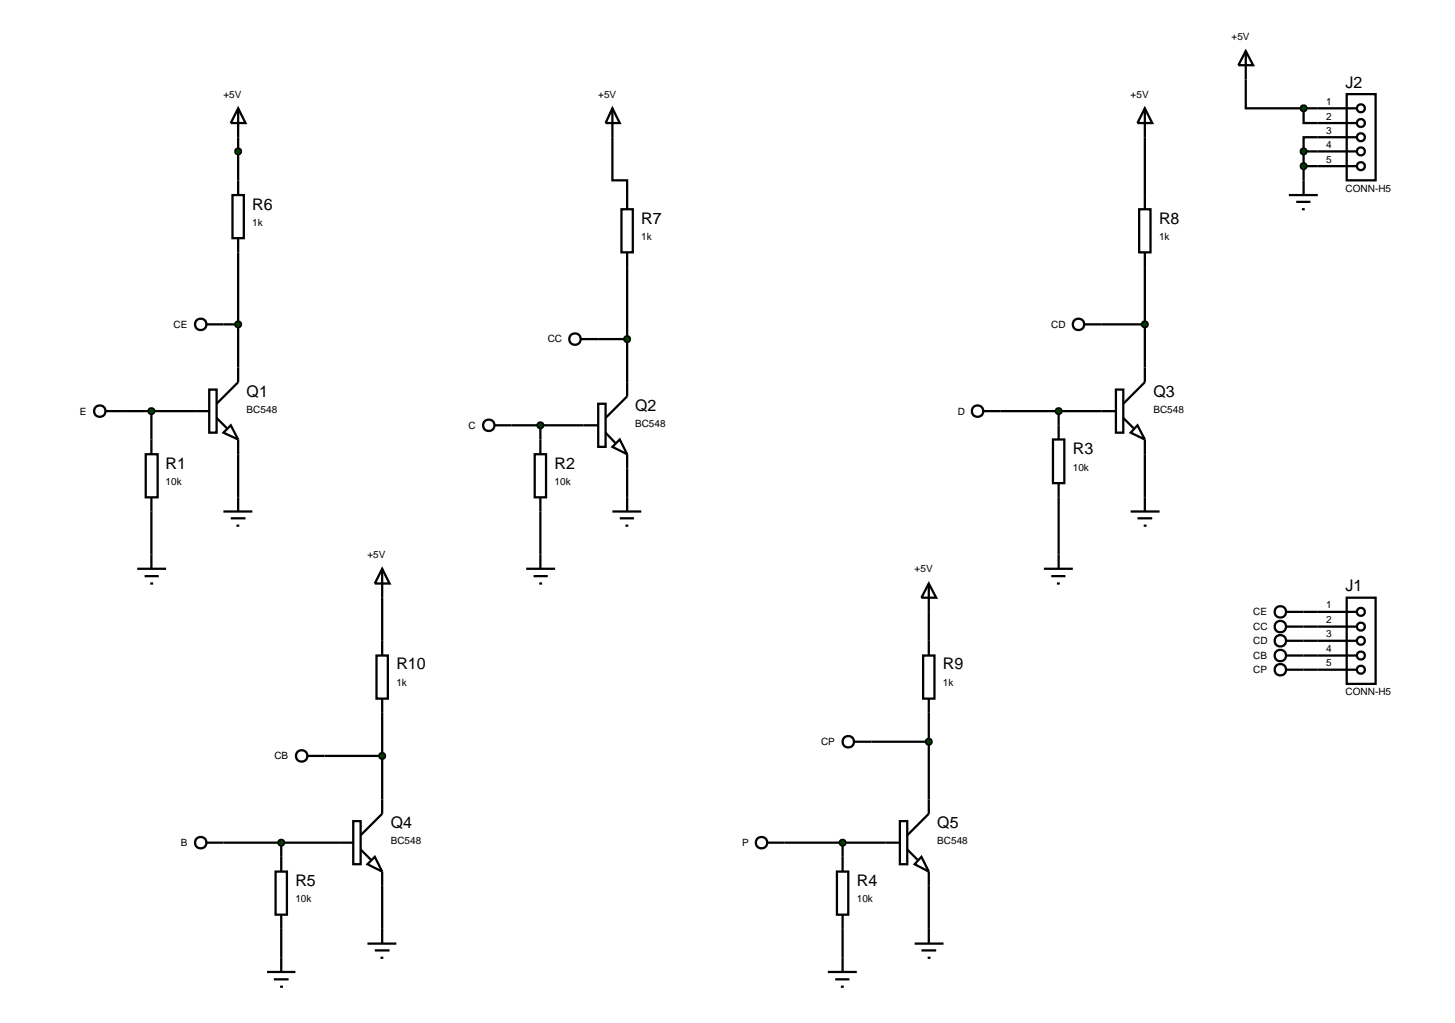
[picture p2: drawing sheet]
<svg xmlns="http://www.w3.org/2000/svg" width="257mm" height="180mm" viewBox="0 0 257 180" stroke-linecap="round" stroke-linejoin="round" font-family="sans-serif">
<g fill="none" stroke="#000" stroke-width=".4">
<path d="M219.7 14v5.1h10.2M229.9 19.1v2.6h2.5M229.9 19.1h2.5M42 24.2v7.6M108 24.2v7.6h2.6v2.6M201.9 24.2v10.2M229.9 26.7h2.5M229.9 26.7v5.1M229.9 29.3h2.5M232.4 24.2h-2.5v2.5M39.4 57.2h2.6M42 44.5v22.9l-3.8 3.8"/>
<path d="M105.5 59.8h5.1M110.6 47.1v22.8l-3.8 3.8M194.3 57.2h7.6M201.9 47.1v20.3l-3.8 3.8M18.6 72.5h18.3M26.7 72.5v7.6M36.9 68.7h1.3v7.6h-1.3zM38.2 73.7l1.8 1.8M39.4 76.3l1.3-1.3 1.3 2.5zM42 77.5v12.7M90.2 75h15.3M95.3 75v5.1"/>
<path d="M105.5 71.2h1.3v7.6h-1.3zM106.8 76.3l1.7 1.8M108 78.8l1.3-1.3 1.3 2.6zM176.5 72.5h20.3M185.7 77.5h2v7.7h-2zM186.7 72.5v5M196.8 68.7h1.3v7.6h-1.3zM198.1 73.7l1.8 1.8M200.6 75l1.3 2.5-2.5-1.2zM201.9 77.5v12.7M25.7 80.1h2.1v7.6h-2.1zM26.7 87.7v12.6"/>
<path d="M39.4 90.2h5.1M40.7 91.4h2.6M41.7 92.7h.5M94.3 80.1h2v7.6h-2zM95.3 87.7v12.6M108 90.2h5.1M109.3 91.4h2.5M110.3 92.7h.5M110.6 80.1v10.1M186.7 85.2v15.1M199.4 90.2h5.1M200.6 91.4h2.6"/>
<path d="M201.7 92.7h.5M24.2 100.3h5.1M25.5 101.6h2.5M26.5 102.9h.5M67.4 105.4v7.6M92.8 100.3h5.1M94.1 101.6h2.5M95.1 102.9h.5M163.8 107.9v5.1M184.1 100.3h5.1M185.4 101.6h2.5M186.4 102.9h.5"/>
<path d="M229.9 107.9h2.5M229.9 110.5h2.5M229.9 113h2.5M229.9 115.6h2.5M229.9 118.1h2.5M57.2 133.3h10.2M67.4 125.7v17.8l-3.8 3.8M153.7 130.8h10.1M163.8 125.7v17.8l-3.8 3.8M39.4 148.6h22.9M48.6 153.7h2v7.6h-2zM49.6 148.6v5.1"/>
<path d="M62.3 144.8h1.3v7.6h-1.3zM63.6 149.8l1.8 1.8M64.8 152.4l1.3-1.3 1.3 2.6zM67.4 153.7v12.7M138.4 148.6h20.3M147.6 153.7h2v7.6h-2zM148.6 148.6v5.1M158.7 144.8h1.3v7.6h-1.3zM160 149.8l1.8 1.8M162.5 151.1l1.3 2.6-2.5-1.3zM163.8 153.7v12.7M47.1 171.4h5"/>
<path d="M48.3 172.7h2.6M49.4 174h.5M49.6 161.3v10.1M64.8 166.4h5.1M66.1 167.6h2.6M67.1 168.9h.5M146 171.4h5.1M147.3 172.7h2.5M148.3 174h.5M148.6 161.3v10.1M161.3 166.4h5.1M162.5 167.6h2.6"/>
<path d="M163.6 168.9h.5"/>
<circle cx="17.6" cy="72.5" r="1.01"/>
</g>
<path d="M26.4 72.1l.3-.1-.5 .5zM26.7 72l.4 .2 .1 .3zM26.7 73l.5-.5-.1 .3zM26.2 72.5l.5 .5-.4-.2z" fill="#004000" stroke="#000" stroke-width=".4"/>
<path d="M26.7 72l.5 .5-.5 .5-.5-.5z" fill="#004000"/>
<g fill="none" stroke="#000" stroke-width=".4">
<path d="M87.2 75h3"/>
<circle cx="86.2" cy="75" r="1.01"/>
</g>
<path d="M94.9 74.7l.4-.2-.5 .5zM95.3 74.5l.3 .1 .2 .4zM95.8 75l-.1 .3-.4 .2zM94.8 75l.5 .5-.3-.1z" fill="#004000" stroke="#000" stroke-width=".4"/>
<path d="M94.8 75l.5-.5 .5 .5-.5 .5z" fill="#004000"/>
<g fill="none" stroke="#000" stroke-width=".4">
<path d="M173.5 72.5h3"/>
<circle cx="172.4" cy="72.5" r="1.01"/>
</g>
<path d="M186.4 72.1l.3-.1-.5 .5zM186.7 72l.4 .2 .1 .3zM186.7 73l.5-.5-.2 .4zM186.2 72.5l.5 .5-.4-.2z" fill="#004000" stroke="#000" stroke-width=".4"/>
<path d="M186.7 72l.5 .5-.5 .5-.5-.5z" fill="#004000"/>
<g fill="none" stroke="#000" stroke-width=".4">
<path d="M135.4 148.6h3"/>
<circle cx="134.3" cy="148.6" r="1.01"/>
</g>
<path d="M148.3 148.2l.3-.1-.5 .5zM148.6 148.1l.3 .1 .2 .4zM149.1 148.6l-.2 .4-.3 .1zM148.1 148.6l.5 .5-.4-.2z" fill="#004000" stroke="#000" stroke-width=".4"/>
<path d="M148.6 148.1l.5 .5-.5 .5-.5-.5z" fill="#004000"/>
<g fill="none" stroke="#000" stroke-width=".4">
<path d="M36.4 148.6h3"/>
<circle cx="35.4" cy="148.6" r="1.01"/>
</g>
<path d="M49.2 148.3l.4-.2-.5 .5zM49.6 148.1l.3 .1 .2 .4zM50.1 148.6l-.1 .3-.4 .2zM49.1 148.6l.5 .5-.4-.2z" fill="#004000" stroke="#000" stroke-width=".4"/>
<path d="M49.1 148.6l.5-.5 .5 .5-.5 .5z" fill="#004000"/>
<g fill="none" stroke="#000" stroke-width=".4">
<path d="M41 34.4h2v7.6h-2zM42 31.8v2.6M109.6 36.9h2v7.6h-2zM110.6 34.4v2.5M200.9 36.9h2v7.6h-2zM201.9 34.4v2.5M42 42v2.5M110.6 44.5v2.6M201.9 44.5v2.6M66.4 115.6h2v7.6h-2zM67.4 113v2.6M162.8 115.6h2v7.6h-2z"/>
<path d="M163.8 113v2.6M67.4 123.2v2.5M163.8 123.2v2.5"/>
</g>
<g fill="#004000" stroke="#000" stroke-width=".4">
<path d="M67.1 132.9l.3-.1-.5 .5zM67.4 132.8l.3 .1 .2 .4zM67.9 133.3l-.2 .4-.3 .1zM66.9 133.3l.5 .5-.4-.2z"/>
<path d="M163.5 130.4l.3-.1-.5 .5zM163.8 130.3l.4 .2 .1 .3zM164.3 130.8l-.2 .4-.3 .1zM163.3 130.8l.5 .5-.3-.1z"/>
<path d="M201.6 56.8l.3-.1-.5 .5zM201.9 56.7l.4 .2 .1 .3zM202.4 57.2l-.1 .3-.4 .2zM201.4 57.2l.5 .5-.4-.2z"/>
<path d="M110.2 59.5l.4-.2-.5 .5zM110.6 59.3l.4 .2 .1 .3zM111.1 59.8l-.1 .3-.4 .2zM110.1 59.8l.5 .5-.3-.1z"/>
<path d="M41.7 56.8l.3-.1-.5 .5zM42 56.7l.3 .1 .2 .4zM42 57.7l.5-.5-.2 .4zM41.5 57.2l.5 .5-.4-.2z"/>
</g>
<g fill="#004000">
<path d="M67.4 132.8l.5 .5-.5 .5-.5-.5z"/>
<path d="M163.8 130.3l.5 .5-.5 .5-.5-.5z"/>
<path d="M201.9 56.7l.5 .5-.5 .5-.5-.5z"/>
<path d="M110.1 59.8l.5-.5 .5 .5-.5 .5z"/>
<path d="M42 56.7l.5 .5-.5 .5-.5-.5z"/>
</g>
<g fill="none" stroke="#000" stroke-width=".4">
<path d="M42 19.1l1.3 2.6h-2.6zM42 19.1v5.1M108 19.1l1.3 2.6h-2.5zM108 19.1v5.1M201.9 19.1l1.3 2.6h-2.6zM201.9 19.1v5.1M232.4 19.1h6.8M237.5 16.6h5.1v15.2h-5.1zM232.4 21.7h6.8M232.4 24.2h6.8M232.4 26.7h6.8M232.4 29.3h6.8"/>
<path d="M67.4 100.3l1.3 2.6h-2.6zM67.4 100.3v5.1M163.8 102.9l1.3 2.5h-2.6zM163.8 102.9v5M232.4 107.9h6.8M232.4 110.5h6.8M232.4 113h6.8M232.4 115.6h6.8M232.4 118.1h6.8M237.5 105.4h5.1v15.2h-5.1z"/>
<circle cx="240" cy="19.1" r=".7"/>
<circle cx="240" cy="26.7" r=".7"/>
<circle cx="240" cy="29.3" r=".7"/>
<circle cx="240" cy="24.2" r=".7"/>
<circle cx="240" cy="21.7" r=".7"/>
<circle cx="240" cy="113" r=".7"/>
<circle cx="240" cy="107.9" r=".7"/>
<circle cx="240" cy="115.6" r=".7"/>
<circle cx="240" cy="118.1" r=".7"/>
<circle cx="240" cy="110.5" r=".7"/>
</g>
<path d="M41.6 26.4l.4-.2-.5 .5zM42 26.2l.3 .1 .2 .4zM42 27.2l.5-.5-.2 .4zM41.5 26.7l.5 .5-.4-.2z" fill="#004000" stroke="#000" stroke-width=".4"/>
<path d="M41.5 26.7l.5-.5 .5 .5-.5 .5z" fill="#004000"/>
<path d="M219.7 9l1.3 2.5h-2.6zM219.7 9v5" fill="none" stroke="#000" stroke-width=".4"/>
<path d="M229.6 18.7l.3-.1-.5 .5zM229.9 18.6l.4 .2 .1 .3zM229.9 19.6l.5-.5-.1 .3zM229.4 19.1l.5 .5-.4-.2z" fill="#004000" stroke="#000" stroke-width=".4"/>
<path d="M229.9 18.6l.5 .5-.5 .5-.5-.5z" fill="#004000"/>
<path d="M227.3 34.4h5.1M228.6 35.6h2.5M229.6 36.9h.5M229.9 31.8v2.6" fill="none" stroke="#000" stroke-width=".4"/>
<g fill="#004000" stroke="#000" stroke-width=".4">
<path d="M229.5 26.4l.4-.2-.5 .5zM229.9 26.2l.4 .2 .1 .3zM230.4 26.7l-.1 .3-.4 .2zM229.4 26.7l.5 .5-.4-.2z"/>
<path d="M229.5 29l.4-.2-.5 .5zM229.9 28.8l.4 .2 .1 .3zM230.4 29.3l-.1 .3-.4 .2zM229.4 29.3l.5 .5-.4-.2z"/>
</g>
<g fill="#004000">
<path d="M229.4 26.7l.5-.5 .5 .5-.5 .5z"/>
<path d="M229.4 29.3l.5-.5 .5 .5-.5 .5z"/>
</g>
<g fill="none" stroke="#000" stroke-width=".4">
<path d="M36.4 57.2h3M102.4 59.8h3.1M191.2 57.2h3.1M226.8 107.9h3.1M226.8 110.5h3.1M226.8 113h3.1M226.8 115.6h3.1M226.8 118.1h3.1M54.2 133.3h3M150.6 130.8h3.1"/>
<circle cx="35.4" cy="57.2" r="1.01"/>
<circle cx="101.4" cy="59.8" r="1.01"/>
<circle cx="190.2" cy="57.2" r="1.01"/>
<circle cx="225.8" cy="115.6" r="1.01"/>
<circle cx="225.8" cy="113" r="1.01"/>
<circle cx="225.8" cy="110.5" r="1.01"/>
<circle cx="225.8" cy="107.9" r="1.01"/>
<circle cx="225.8" cy="118.1" r="1.01"/>
<circle cx="53.2" cy="133.3" r="1.01"/>
<circle cx="149.6" cy="130.8" r="1.01"/>
</g>
<g font-size="2.8">
<text x="237.3" y="15.5">J2</text>
<text x="44.5" y="37">R6</text>
<text x="113.1" y="39.5">R7</text>
<text x="204.4" y="39.5">R8</text>
<text x="43.5" y="70">Q1</text>
<text x="203.4" y="70">Q3</text>
<text x="112" y="72.5">Q2</text>
<text x="29.2" y="82.7">R1</text>
<text x="97.8" y="82.7">R2</text>
<text x="189.2" y="80.1">R3</text>
<text x="237.3" y="104.3">J1</text>
<text x="69.9" y="118.1">R10</text>
<text x="166.3" y="118.1">R9</text>
<text x="68.9" y="146.1">Q4</text>
<text x="165.3" y="146.1">Q5</text>
<text x="52.1" y="156.2">R5</text>
<text x="151.1" y="156.2">R4</text>
</g>
<g font-size="1.8">
<text x="217.2" y="7">+5V</text>
<text x="39.4" y="17.2">+5V</text>
<text x="105.5" y="17.2">+5V</text>
<text x="199.4" y="17.2">+5V</text>
<text x="233.9" y="18.5">1</text>
<text x="233.9" y="21.1">2</text>
<text x="233.9" y="23.6">3</text>
<text x="233.9" y="26.1">4</text>
<text x="233.9" y="28.7">5</text>
<text x="237.3" y="33.8">CONN-H5</text>
<text x="44.5" y="39.8">1k</text>
<text x="113.1" y="42.3">1k</text>
<text x="204.4" y="42.3">1k</text>
<text x="30.6" y="57.8">CE</text>
<text x="185.4" y="57.8">CD</text>
<text x="96.6" y="60.4">CC</text>
<text x="14.1" y="73.1">E</text>
<text x="43.5" y="72.8">BC548</text>
<text x="82.6" y="75.6">C</text>
<text x="112" y="75.3">BC548</text>
<text x="168.9" y="73.1">D</text>
<text x="203.4" y="72.8">BC548</text>
<text x="189.2" y="83">10k</text>
<text x="29.2" y="85.5">10k</text>
<text x="97.8" y="85.5">10k</text>
<text x="64.8" y="98.4">+5V</text>
<text x="161.3" y="100.9">+5V</text>
<text x="233.9" y="107.3">1</text>
<text x="221" y="108.5">CE</text>
<text x="221" y="111.1">CC</text>
<text x="221" y="113.6">CD</text>
<text x="233.9" y="109.9">2</text>
<text x="233.9" y="112.4">3</text>
<text x="221" y="116.2">CB</text>
<text x="221" y="118.7">CP</text>
<text x="233.9" y="115">4</text>
<text x="233.9" y="117.5">5</text>
<text x="69.9" y="121">1k</text>
<text x="166.3" y="121">1k</text>
<text x="237.3" y="122.6">CONN-H5</text>
<text x="144.8" y="131.4">CP</text>
<text x="48.4" y="133.9">CB</text>
<text x="31.9" y="149.2">B</text>
<text x="68.9" y="148.9">BC548</text>
<text x="130.9" y="149.2">P</text>
<text x="165.3" y="148.9">BC548</text>
<text x="52.1" y="159.1">10k</text>
<text x="151.1" y="159.1">10k</text>
</g>
</svg>
